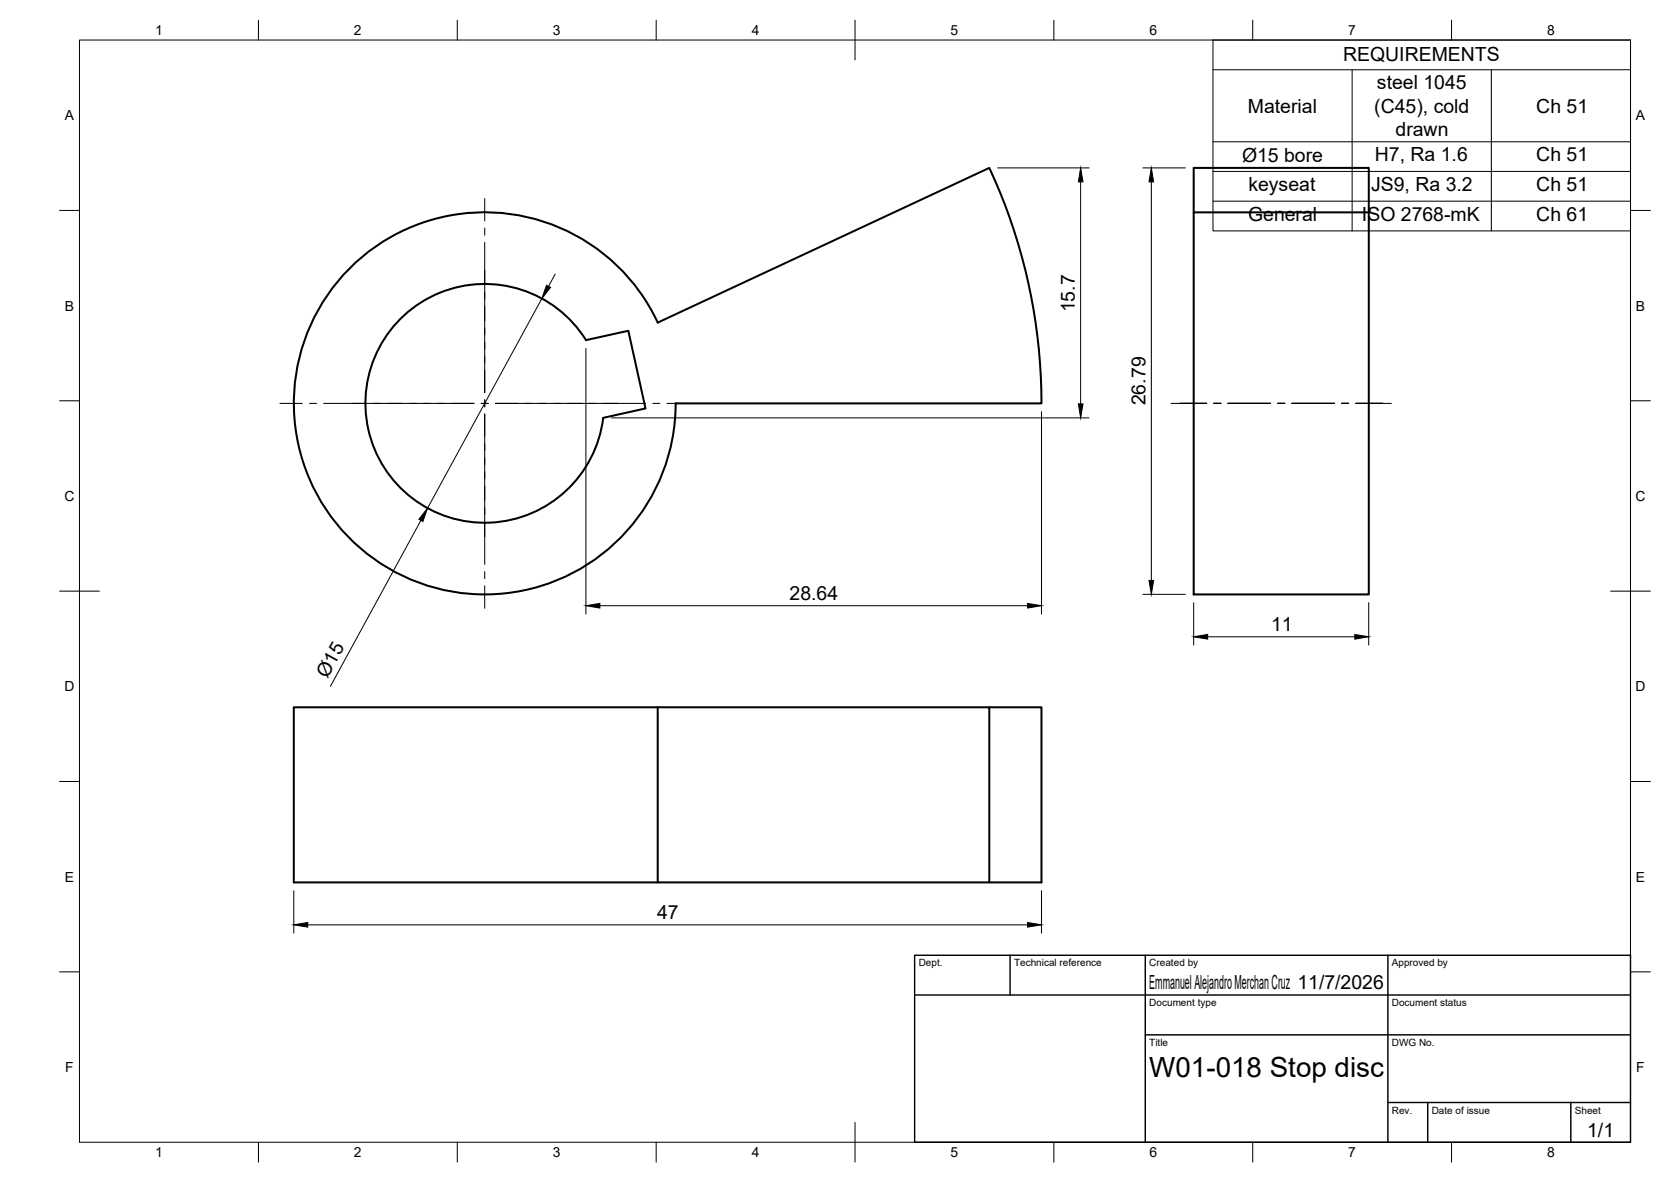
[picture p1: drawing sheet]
<svg xmlns="http://www.w3.org/2000/svg" width="420mm" height="297mm" viewBox="0 0 420 297" stroke-linecap="round" stroke-linejoin="round" font-family="sans-serif">
<!-- layer: Visible -->
<path d="M300.1 42.2h44.1v107.2h-44.1zM300.1 53.4h44.1M151.7 105a30 30 0 0 1-42 23.8 30 30 0 0 1-10.5-47.1 30 30 0 0 1 48.1 3.8l10.7-2.4 4.3 19.5-10.6 2.4M169.9 101.4a48 48 0 0 1-65.7 44.6 48 48 0 0 1-17.2-77.6 48 48 0 0 1 78.4 12.7l83.4-38.9a140.1 140.1 0 0 1 13.1 59.2h-92M165.4 177.7h-91.5v44h91.5M165.4 177.7v44h96.5v-44h-13.1M165.4 177.7h83.4v44" fill="none" stroke="#000" stroke-width=".51"/>
<!-- layer: BORDER -->
<g fill="none" stroke="#000" stroke-width=".25">
<path d="M20 10.1h390v276.9h-390zM65 5.1v5M115 5.1v5M165 5.1v5M215 5.1v10M265 5.1v5M315 5.1v5M365 5.1v5M15 52.9h5M410 52.9h5M15 100.7h5M410 100.7h5"/>
<path d="M15 148.6h10M405 148.6h10M15 196.4h5M410 196.4h5M15 244.2h5M410 244.2h5M65 287v5M115 287v5M165 287v5M215 282.1v9.9M265 287v5M315 287v5"/>
<path d="M365 287v5"/>
</g>
<!-- layer: TITLEBLOCK -->
<path d="M230 240.1h180v46.9h-180zM230 250h180M254 240.1v9.9M288 240.1v46.9M349 240.1v46.9M288 260.1h122M349 277.1h61M359 277.1v9.9M395 277.1v9.9" fill="none" stroke="#000" stroke-width=".36"/>
<!-- layer: Smart Centers -->
<g fill="none" stroke="#000" stroke-width=".25">
<path d="M121.9 49.9v5.6M121.9 57.3v1.8M121.9 60.9v37.8M70.4 101.4h5.6M77.8 101.4h1.8M81.4 101.4h37.8M121 101.4h1.8M121.9 100.5v1.8M121.9 104v37.8M124.5 101.4h37.8M164.1 101.4h1.8M167.7 101.4h5.7"/>
<path d="M294.5 101.4h8.9M305.2 101.4h1.8M308.8 101.4h10.7M321.3 101.4h1.7M324.8 101.4h10.8M337.3 101.4h1.8M340.9 101.4h8.9M121.9 143.6v1.8M121.9 147.2v5.7"/>
</g>
<!-- layer: FD_Dimensions -->
<g fill="none" stroke="#000" stroke-width=".25">
<path d="M250.8 42.2h23M271.7 45.7v55.8M287.4 42.2h10.6M289.5 45.7v100.2M136.2 75l-28.7 52.7M139.6 68.9l-1.7 3.1M147.3 87.6v66.7M153.8 105h120M261.9 103.5v50.8M105.8 130.8l-22.7 41.7M150.8 152.2h107.6M287.4 149.4h10.6"/>
<path d="M300.1 151.5v10.6M344.1 151.5v10.6M303.7 160h37M73.9 223.8v10.7M77.4 232.4h181M261.9 223.8v10.7"/>
</g>
<path d="M271.7 42.2l.6 3.5h-1.2zM289.5 42.2l.6 3.5h-1.2zM137.4 71.7l1 .5-2.2 2.8zM271.1 101.5h1.2l-.6 3.5zM107.5 127.7l-1.2 3.3-1-.5zM147.3 152.2l3.5-.6v1.2zM258.4 151.6l3.5 .6-3.5 .6zM288.9 145.9h1.2l-.6 3.5zM300.1 160l3.6-.6v1.2zM340.7 159.4l3.4 .6-3.4 .6zM73.9 232.4l3.5-.6v1.2zM258.4 231.8l3.5 .6-3.5 .6z" fill="#000" stroke="#000" stroke-width=".25"/>
<!-- layer: Custom Tables -->
<path d="M305 10.1h105v47.9h-105zM305 17.5h105M340 17.5v40.5M375 17.5v40.5M305 35.6h105M305 43.1h105M305 50.6h105" fill="none" stroke="#000" stroke-width=".25"/>
<text font-size="7" x="289" y="270.6">W01-018 Stop disc</text>
<g font-size="4.9">
<text x="337.7" y="15.4">REQUIREMENTS</text>
<text x="346.2" y="22.4">steel 1045</text>
<text x="313.8" y="28.3">Material</text>
<text x="345.5" y="28.3">(C45), cold</text>
<text x="386.3" y="28.3">Ch 51</text>
<text x="350.9" y="34.2">drawn</text>
<text x="312.3" y="40.6">Ø15 bore</text>
<text x="345.7" y="40.5">H7, Ra 1.6</text>
<text x="386.3" y="40.6">Ch 51</text>
<text x="313.9" y="48">keyseat</text>
<text x="344.8" y="48.1">JS9, Ra 3.2</text>
<text x="386.3" y="48.1">Ch 51</text>
<text x="313.8" y="55.5">General</text>
<text x="342.5" y="55.5">ISO 2768-mK</text>
<text x="386.3" y="55.5">Ch 61</text>
<text x="270.3" y="78.5" transform="rotate(-90 270.3 78.5)">15.7</text>
<text x="288" y="101.9" transform="rotate(-90 288 101.9)">26.79</text>
<text x="198.5" y="150.8">28.64</text>
<text x="319.6" y="158.6">11</text>
<text x="82.3" y="170.7" transform="rotate(-61 82.3 170.7)">Ø15</text>
<text x="165.2" y="231">47</text>
<text x="289" y="248.5">Emmanuel Alejandro Merchan Cruz 11/7/2026</text>
<text x="399.1" y="285.7">1/1</text>
</g>
<g font-size="3.5">
<text x="39" y="8.8">1</text>
<text x="89" y="8.8">2</text>
<text x="139" y="8.8">3</text>
<text x="189" y="8.8">4</text>
<text x="239" y="8.8">5</text>
<text x="289" y="8.8">6</text>
<text x="339" y="8.8">7</text>
<text x="389" y="8.8">8</text>
<text x="16.3" y="30.2">A</text>
<text x="411.3" y="30.2">A</text>
<text x="16.3" y="78">B</text>
<text x="411.3" y="78">B</text>
<text x="16.2" y="125.9">C</text>
<text x="411.2" y="125.9">C</text>
<text x="16.2" y="173.7">D</text>
<text x="411.2" y="173.7">D</text>
<text x="16.3" y="221.6">E</text>
<text x="411.3" y="221.6">E</text>
<text x="16.4" y="269.4">F</text>
<text x="411.4" y="269.4">F</text>
<text x="39" y="290.8">1</text>
<text x="89" y="290.8">2</text>
<text x="139" y="290.8">3</text>
<text x="189" y="290.8">4</text>
<text x="239" y="290.8">5</text>
<text x="289" y="290.8">6</text>
<text x="339" y="290.8">7</text>
<text x="389" y="290.8">8</text>
</g>
<g font-size="2.5">
<text x="231" y="242.9">Dept.</text>
<text x="255" y="242.9">Technical reference</text>
<text x="289" y="242.9">Created by</text>
<text x="350" y="242.9">Approved by</text>
<text x="289" y="252.8">Document type</text>
<text x="350" y="252.8">Document status</text>
<text x="289" y="262.9">Title</text>
<text x="350" y="262.9">DWG No.</text>
<text x="350" y="279.9">Rev.</text>
<text x="360" y="279.9">Date of issue</text>
<text x="396" y="279.9">Sheet</text>
</g>
</svg>
